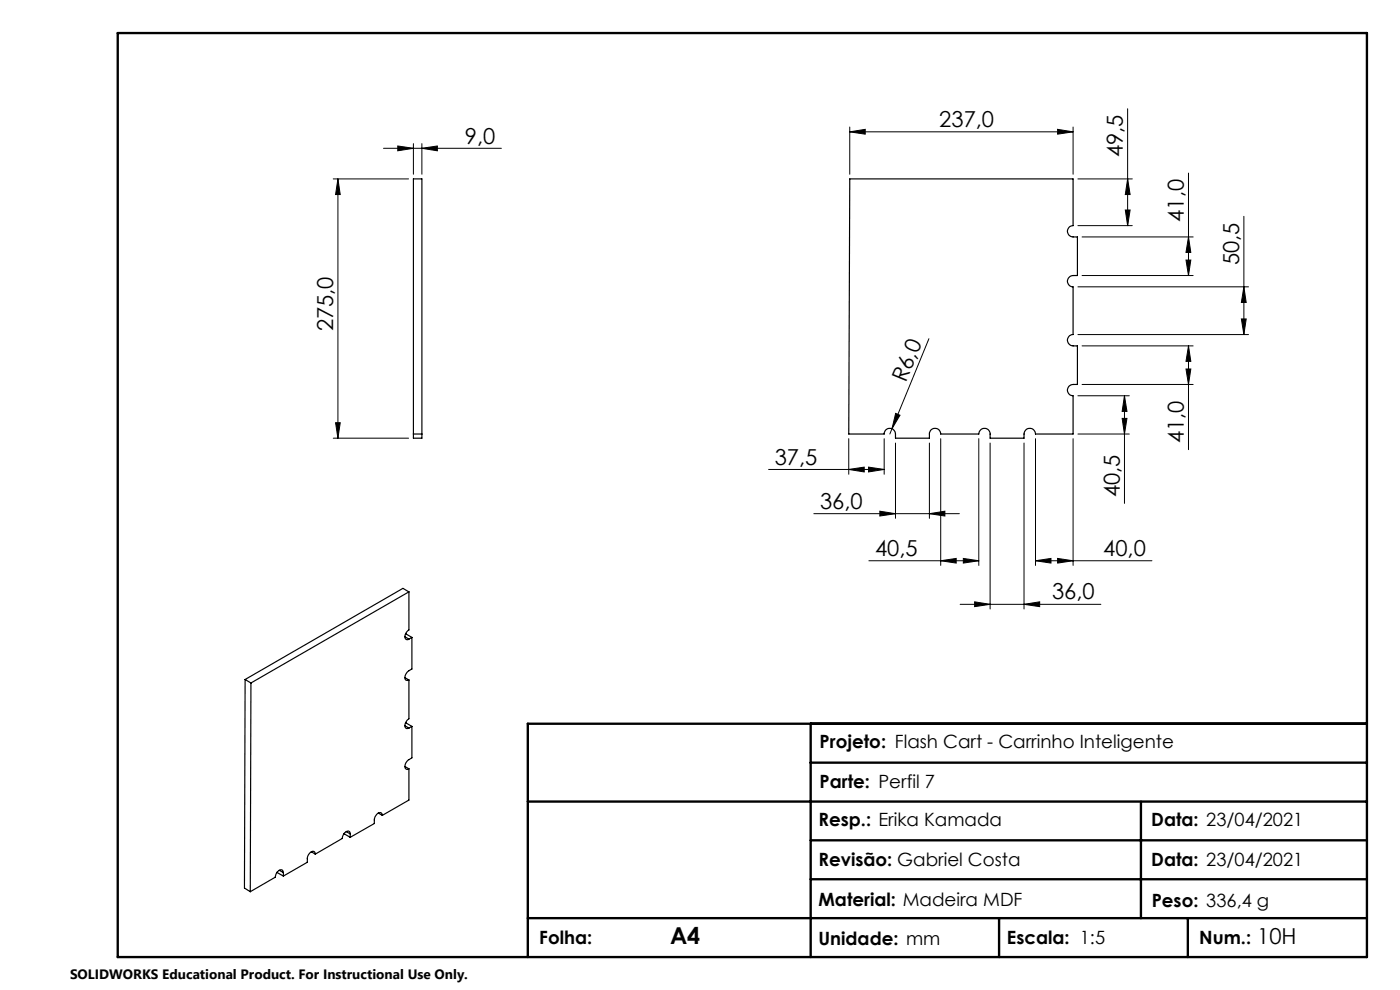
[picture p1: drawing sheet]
<svg xmlns="http://www.w3.org/2000/svg" width="297mm" height="210mm" viewBox="0 0 297 210" stroke-linecap="round" stroke-linejoin="round" font-family="sans-serif">
<g fill="none" stroke="#000" stroke-width=".21">
<path d="M70.7 38h16M71.7 38l.5 3.3h-1zM71.7 38v54.9M81.4 31.5h25M84.4 31l3.3 .5-3.3 .5zM87.7 30.5v6.5M89.5 31.5l3.3-.5v1zM89.5 30.5v6.5M180.3 28l3.3-.6v1.1zM180.3 26.9v10.1M180.3 28h47.3M224.4 27.4l3.2 .6-3.2 .5z"/>
<path d="M227.6 26.9v10.1M228.7 38h11.5M239.2 38l.5 3.3h-1zM239.2 23.1v24.8M252.1 36.7v21.7M228.7 47.9h11.5M229.6 58.4h23.5M229.6 50.3h23.5M238.7 44.5h1l-.5 3.4zM251.6 55.2h1l-.5 3.2zM252.1 50.3l.5 3.2h-1zM263.9 45.9v25.1"/>
<path d="M197.1 71.9l-7.9 19M228.7 71h36.2M228.7 60.8h36.2M229.6 73.4h23.5M251.6 78.3h1l-.5 3.3zM252.1 73.4l.5 3.3h-1zM252.1 73.4v22M263.3 67.7h1.1l-.5 3.3zM263.9 60.8l.5 3.4h-1.1zM70.7 92.9h16M71.2 89.7h1l-.5 3.2zM163.1 99.6h24.5"/>
<path d="M180.1 99.6l3.2-.5v1zM180.1 93.1v7.5M184.3 99.1l3.3 .5-3.3 .5zM187.6 93.1v7.5M189.2 90.9l-.4 1.2M190 94v16M190 87.7l.9 .4-1.7 2.8zM197.2 94v16M199.6 93.1v26.8M207.6 93.1v26.8M210 94v35.2M217.2 94v35.2"/>
<path d="M219.7 93.1v26.8M227.6 93.1v26.8M228.7 92.1h10.9M228.7 84h10.9M229.6 81.6h23.5M238.1 88.8h1l-.6 3.3zM238.5 84l.6 3.3h-1zM238.5 84v22.8M172.6 109h30.9M184.3 118.9h23.3M186.7 108.4l3.3 .6-3.3 .5zM197.2 109l3.2-.6v1.1z"/>
<path d="M199.6 118.9l3.2-.4v.9zM204.4 118.5l3.2 .4-3.2 .5zM219.7 118.9l3.3-.4v.9zM219.7 118.9h24.7M224.4 118.5l3.2 .4-3.2 .5zM203.7 128.2h29.8M206.8 127.7l3.2 .5-3.2 .5zM217.2 128.2l3.4-.5v1z"/>
</g>
<path d="M25 7h265v196h-265zM172 153.5v49.5M290 153.5h-178v49.5M112 170h178M172 178.3h118M172 161.8h118M242 170v24.8M112 194.8h178M172 186.5h118M211.9 194.8v8.2M252 194.8v8.2" fill="none" stroke="#000" stroke-width=".5"/>
<g fill="#000">
<path d="M190 87.7l.9 .4-1.7 2.8z"/>
<path d="M238.7 44.5h1l-.5 3.4zM239.2 38l.5 3.3h-1zM251.6 55.2h1l-.5 3.2zM252.1 50.3l.5 3.2h-1zM71.2 89.7h1l-.5 3.2zM71.7 38l.5 3.3h-1z"/>
<path d="M263.3 67.7h1.1l-.5 3.3zM263.9 60.8l.5 3.4h-1.1zM251.6 78.3h1l-.5 3.3zM252.1 73.4l.5 3.3h-1zM238.1 88.8h1l-.6 3.3zM238.5 84l.6 3.3h-1z"/>
<path d="M184.3 99.1l3.3 .5-3.3 .5zM180.1 99.6l3.2-.5v1zM224.4 27.4l3.2 .6-3.2 .5zM180.3 28l3.3-.6v1.1z"/>
<path d="M219.7 118.9l3.3-.4v.9zM224.4 118.5l3.2 .4-3.2 .5zM206.8 127.7l3.2 .5-3.2 .5zM217.2 128.2l3.4-.5v1zM199.6 118.9l3.2-.4v.9zM204.4 118.5l3.2 .4-3.2 .5zM186.7 108.4l3.3 .6-3.3 .5zM197.2 109l3.2-.6v1.1zM84.4 31l3.3 .5-3.3 .5zM89.5 31.5l3.3-.5v1z"/>
</g>
<g fill="none" stroke="#000" stroke-width=".25">
<path d="M180.3 38h47.3v9.9a1.2 1.2 0 0 0-1.2 1.2 1.2 1.2 0 0 0 1.2 1.2h1v8.1a1.87 1.87 0 0 0-1.8 .5 1.18 1.18 0 0 0-.2 1.2 1.18 1.18 0 0 0 1 .7v10.2a1.2 1.2 0 0 0-1.2 1.2 1.2 1.2 0 0 0 1.2 1.2h1v8.2a2.01 2.01 0 0 0-1.8 .3 1.2 1.2 0 0 0-.2 1.3 1.2 1.2 0 0 0 1 .8v8.1h-7.9a1.22 1.22 0 0 0-1.2-1.2 1.22 1.22 0 0 0-1.3 1.2v.8h-7.2a1.84 1.84 0 0 0-.3-1.8 1.21 1.21 0 0 0-1.3-.1 1.21 1.21 0 0 0-.8 1.1h-8a1.2 1.2 0 0 0-1.2-1.2 1.2 1.2 0 0 0-1.2 1.2v.8h-7.2a1.95 1.95 0 0 0-.5-1.8 1.18 1.18 0 0 0-1.2-.1 1.18 1.18 0 0 0-.7 1.1h-7.5zM87.7 92.1v-54.1h1.8v54.1M87.7 92.1h1.8M87.7 92.1v.8h1.8v-.8M85.9 135.1l.8 .5M86 134.5h.1l1.3 .7M86.7 125.5v8.1a1.29 1.29 0 0 0-.4 2.1l.4-.1M86.7 125.5l-33.5 19.4M86.7 125.5l-1.2-.7-33.5 19.3M87.4 135.2v6.7a2.19 2.19 0 0 0-1.5 1.7 .54 .54 0 0 0 .2 .7 .54 .54 0 0 0 .6-.1M87.4 135.2l-.7 .4M52 144.1l-.1 44.3 1.2 .8"/>
<path d="M52 144.1l1.2 .8M53.2 144.9l-.1 44.3M85.9 143.7l.8 .5M85.9 153.9l.8 .5M86 153.4l1.4 .7M86.7 144.2v8.3a1.51 1.51 0 0 0-.6 2l.6-.1M87.4 154.1v6.7l-.7 .3a1.29 1.29 0 0 0-.4 2.1l.4-.1M87.4 154.1l-.7 .3M73 176.8l1.3 .8M73.4 176.4l.9 .5M74.3 176.9a.57 .57 0 0 0-.4-.6 .57 .57 0 0 0-.7 .3l-.4 .6-.2 .7-5.7 3.3M74.3 176.9v.7"/>
<path d="M80.3 172.5l.8 .5M81.1 173a.59 .59 0 0 0-.4-.7 .59 .59 0 0 0-.7 .4l-.6 1v1l-5.1 2.9M85.9 162.6l.8 .5M86.7 163.1v6.6l-5.6 3.3M58.8 185l1.3 .8M59.2 184.6l.9 .5M60.1 185.1a.59 .59 0 0 0-.4-.6 .59 .59 0 0 0-.7 .3l-.4 .6-.2 .7-5.3 3.1M60.1 185.1v.7M66 180.7l.9 .5M66.9 181.2a.59 .59 0 0 0-.5-.7 .59 .59 0 0 0-.6 .4l-.6 1.1v.9l-5.1 2.9"/>
</g>
<text font-size="4.9" x="142.1" y="200.2">A4</text>
<g font-size="4.7">
<text x="199.3" y="26.9">237,0</text>
<text x="98.6" y="30.4">9,0</text>
<text x="238.2" y="33.4" transform="rotate(-90 238.2 33.4)">49,5</text>
<text x="251.1" y="47" transform="rotate(-90 251.1 47)">41,0</text>
<text x="262.9" y="56.2" transform="rotate(-90 262.9 56.2)">50,5</text>
<text x="70.7" y="70.3" transform="rotate(-90 70.7 70.3)">275,0</text>
<text x="192.1" y="81.3" transform="rotate(-68 192.1 81.3)">R6,0</text>
<text x="251.1" y="94.1" transform="rotate(-90 251.1 94.1)">41,0</text>
<text x="164.3" y="98.6">37,5</text>
<text x="174" y="107.9">36,0</text>
<text x="237.6" y="105.5" transform="rotate(-90 237.6 105.5)">40,5</text>
<text x="185.6" y="117.9">40,5</text>
<text x="234" y="117.9">40,0</text>
<text x="223.2" y="127.1">36,0</text>
<text x="266.7" y="200.2">10H</text>
</g>
<g font-size="3.9">
<text x="173.9" y="158.6">Projeto: Flash Cart - Carrinho Inteligente</text>
<text x="173.9" y="167.2">Parte: Perfil 7</text>
<text x="173.6" y="175.1">Resp.: Erika Kamada</text>
<text x="244.2" y="175.3">Data: 23/04/2021</text>
<text x="173.6" y="183.7">Revisão: Gabriel Costa</text>
<text x="244.2" y="183.7">Data: 23/04/2021</text>
<text x="173.6" y="192.2">Material: Madeira MDF</text>
<text x="244.3" y="192.3">Peso: 336,4 g</text>
<text x="114.4" y="200.2">Folha:</text>
<text x="173.6" y="200.4">Unidade: mm</text>
<text x="213.6" y="200.2">Escala: 1:5</text>
<text x="254.4" y="200.2">Num.:</text>
</g>
<text font-size="2.9" x="14.9" y="207.6">SOLIDWORKS Educational Product. For Instructional Use Only.</text>
</svg>
